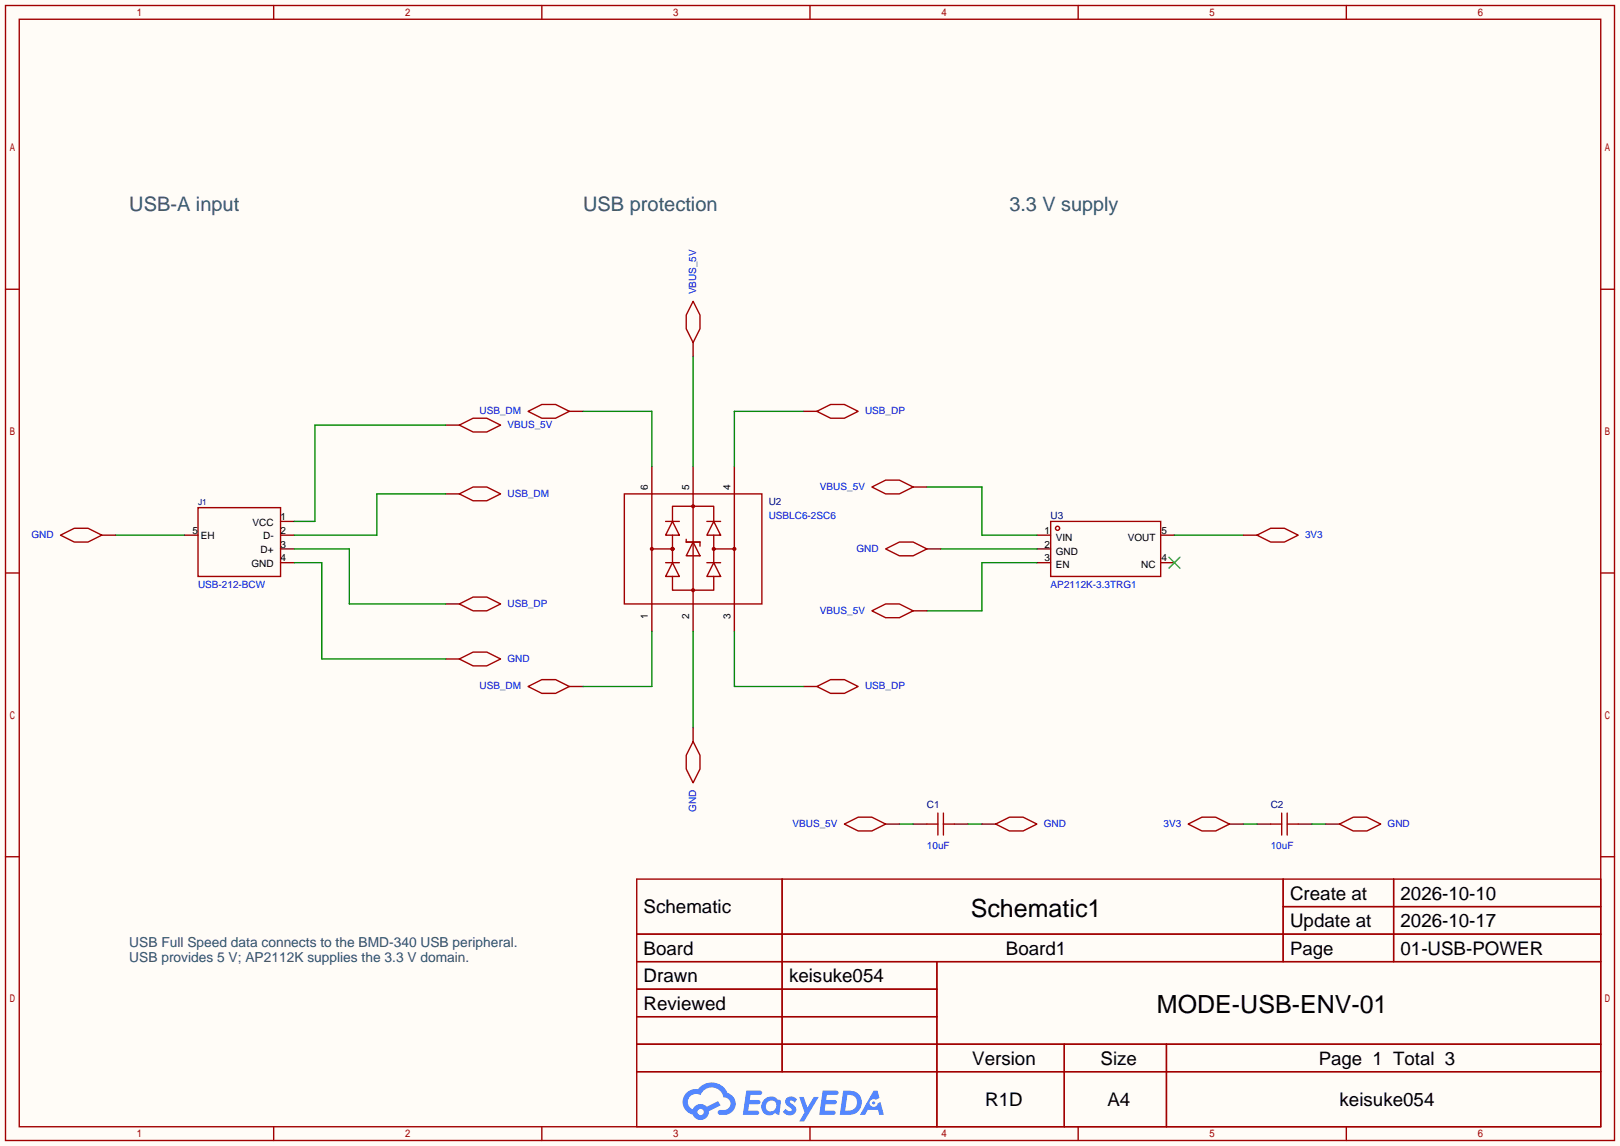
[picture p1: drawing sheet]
<svg xmlns="http://www.w3.org/2000/svg" width="299mm" height="212mm" viewBox="0 0 299 212" stroke-linecap="round" stroke-linejoin="round" font-family="sans-serif">
<path d="M0 0h299.2v211.6h-299.2z" fill="#fffcf7"/>
<g fill="none" stroke="#a10000" stroke-width=".25">
<path d="M1 1h297.2v209.6h-297.2zM3.6 3.6h292.1v204.4h-292.1zM50.5 1v2.6M100.1 1v2.6M149.6 1v2.6M199.1 1v2.6M248.7 1v2.6M1 53.4h2.6M295.7 53.4h2.5M1 105.8h2.6M295.7 105.8h2.5M1 158.2h2.6"/>
<path d="M295.7 158.2h2.5M117.6 162.3h178.1v45.7h-178.1zM117.6 172.5h178.1M117.6 177.5h178.1M144.5 162.3v35.6M173 177.5v30.5M237 162.3v15.2M237 167.4h58.7M257.4 162.3v15.2M117.6 182.6h55.4M117.6 192.8h178.1M117.6 187.7h55.4"/>
<path d="M117.6 197.9h178.1M196.6 192.8v15.2M215.4 192.8v15.2M50.5 208v2.6M100.1 208v2.6M149.6 208v2.6M199.1 208v2.6M248.7 208v2.6"/>
</g>
<g fill="#5487ff">
<path d="M145.3 202.7a1.3 1.3 0 0 1 1.9 .3l-.4 .6a.54 .54 0 0 0-.9-.2l.1 .2a1.58 1.58 0 0 1 1 1.5 1.43 1.43 0 0 1-2.4 .2l.5-.6a.64 .64 0 0 0 .5 .5 .64 .64 0 0 0 .7-.3l-.2-.2a1.6 1.6 0 0 1-1.1-1.6z"/>
<path d="M147.6 202.5h.9l.6 2 1.2-2h.9l-2.7 4.6h-.9l1-1.7z"/>
<path d="M137.8 201.4h1.7a1.31 1.31 0 0 1 1.2 .2 .4 .4 0 0 1-.3 .5l-1.8 .1-.1 .9h1.6a.4 .4 0 0 1 .4 .4 .4 .4 0 0 1-.5 .4h-1.6l-.2 1.2h.8a1.23 1.23 0 0 1 1.2 .2 .39 .39 0 0 1-.4 .5h-2.6z"/>
<path d="M151.9 201.4h1.7a1.32 1.32 0 0 1 1.2 .2 .39 .39 0 0 1-.3 .5l-1.8 .1-.1 .9h1.6a.4 .4 0 0 1 .4 .4 .4 .4 0 0 1-.4 .4h-1.7l-.2 1.2h.8a1.23 1.23 0 0 1 1.2 .1 .39 .39 0 0 1-.4 .6h-2.6z"/>
<path d="M161.3 201.4h.8l.3 1.3-.6 .4a.75 .75 0 0 0-1.1 .3 .75 .75 0 0 0 .5 1 .75 .75 0 0 0 .9-.7l.5-.2 .6 2.3h-.8l-.3-.9h-1.8l-.5 .9h-1z"/>
<path d="M155.7 201.4l-.6 4.4h1.5a2.27 2.27 0 0 0 2.6-2.2 2.27 2.27 0 0 0-2.7-2.2zM156.5 202.1a1.5 1.5 0 0 1 1.8 1.6 1.5 1.5 0 0 1-1.9 1.4h-.3z"/>
<path d="M141.2 203a1.62 1.62 0 0 0-.4 2.1 1.62 1.62 0 0 0 2 .6l.4-.2 .3 .3h.4l.3-2.4-.1-.3-.5-.1a1.58 1.58 0 0 0-2.4 0zM141.8 203.5a.99 .99 0 0 1 1.6 .3 .99 .99 0 0 1-.9 1.4 .94 .94 0 0 1-1-.6 .94 .94 0 0 1 .3-1.1z"/>
<path d="M126.8 201.8a2.37 2.37 0 0 0 1.1 4 1.54 1.54 0 0 0 1.8 1 1.54 1.54 0 0 0 1.2-1.6l2.2-1.1-.5-.8-2 1a1.57 1.57 0 0 0-2.7 .5 1.5 1.5 0 0 1-.7-2.1 1.5 1.5 0 0 1 2.2-.5 2.23 2.23 0 0 1 2.3-1.4 2.23 2.23 0 0 1 2 1.8 1.16 1.16 0 0 1 1.2 1.1 1.16 1.16 0 0 1-1.1 1.2h-.7a.47 .47 0 0 0-.5 .4 .47 .47 0 0 0 .4 .5 2.23 2.23 0 0 0 2.3-.6 2.23 2.23 0 0 0 .4-2.3 2.16 2.16 0 0 0-1.3-1.1 3.2 3.2 0 0 0-5.5-.7l-1.1 .1zM128.8 205.3a.6 .6 0 0 1 1.2 0 .6 .6 0 0 1-1.2 0z"/>
<circle cx="161.4" cy="203.6" r=".28"/>
</g>
<g fill="none" stroke="#a10000" stroke-width=".25">
<path d="M128 55.6l1.3 2.6v2.5l-1.3 2.5-1.3-2.5v-2.5zM84.8 78.5l2.6-1.3h2.5l2.6 1.3-2.6 1.3h-2.5zM97.5 75.9l2.6-1.2h2.5l2.6 1.2-2.6 1.3h-2.5zM150.9 75.9l2.5-1.2h2.6l2.5 1.2-2.5 1.3h-2.6zM11.2 98.8l2.5-1.3h2.6l2.5 1.3-2.5 1.3h-2.6zM36.6 93.7h15.2v12.7h-15.2zM84.8 91.2l2.6-1.3h2.5l2.6 1.3-2.6 1.3h-2.5zM115.3 91.2h25.4v20.3h-25.4zM120.4 91.2v20.3M122.9 96.3h2.6M124.2 96.3l1.3 2.5h-2.6zM124.2 96.3v-2.8h7.6v3"/>
<path d="M124.2 98.8v5.1M126.7 99.6v.5h2.6v.7M128 91.2v20.3M130.6 96.3h2.5M131.8 96.3l1.3 2.5h-2.5zM131.8 98.8v5.1M135.6 91.2v20.3M161 89.9l2.6-1.3h2.5l2.6 1.3-2.6 1.3h-2.5zM194.1 96.3h20.3v10.1h-20.3zM232.2 98.8l2.5-1.3h2.5l2.6 1.3-2.6 1.3h-2.5zM84.8 111.5l2.6-1.3h2.5l2.6 1.3-2.6 1.3h-2.5zM120.4 101.3h3.8"/>
<path d="M122.9 103.9h2.6M124.2 103.9l1.3 2.5h-2.6zM124.2 106.4v2.6h7.6v-2.6M128 100.1l1.3 2.5h-2.6zM130.6 103.9h2.5M131.8 103.9l1.3 2.5h-2.5zM131.8 101.3h3.8M161 112.8l2.6-1.3h2.5l2.6 1.3-2.6 1.2h-2.5zM163.6 101.3l2.5-1.2h2.6l2.5 1.2-2.5 1.3h-2.6zM84.8 121.7l2.6-1.3h2.5l2.6 1.3-2.6 1.2h-2.5zM97.5 126.7l2.6-1.2h2.5l2.6 1.2-2.6 1.3h-2.5zM128 136.9l1.3 2.5v2.6l-1.3 2.5-1.3-2.5v-2.6z"/>
<path d="M150.9 126.7l2.5-1.2h2.6l2.5 1.2-2.5 1.3h-2.6zM156 152.1l2.5-1.2h2.5l2.6 1.2-2.6 1.3h-2.5zM171.2 152.1h2M173.2 150.1v4.1M174.2 152.1h2.1M174.2 150.1v4.1M183.9 152.1l2.5-1.2h2.6l2.5 1.2-2.5 1.3h-2.6zM219.5 152.1l2.5-1.2h2.5l2.6 1.2-2.6 1.3h-2.5zM234.7 152.1h2M236.7 150.1v4.1M237.7 152.1h2.1M237.7 150.1v4.1"/>
<path d="M247.4 152.1l2.5-1.2h2.6l2.5 1.2-2.5 1.3h-2.6z"/>
<circle cx="128" cy="93.5" r=".25"/>
<circle cx="195.3" cy="97.5" r=".38"/>
<circle cx="120.4" cy="101.3" r=".25"/>
<circle cx="124.2" cy="101.3" r=".25"/>
<circle cx="128" cy="109" r=".25"/>
<circle cx="131.8" cy="101.3" r=".25"/>
<circle cx="135.6" cy="101.3" r=".25"/>
</g>
<g fill="none" stroke="#870000" stroke-width=".25">
<path d="M82.3 78.5h2.5M105.2 75.9h2.5M128 63.2v2.6M148.3 75.9h2.6M18.8 98.8h2.5M34 98.8h2.6M51.8 98.8h2.6M51.8 96.3h2.6M82.3 91.2h2.5M120.4 86.1v5.1M128 86.1v5.1M135.6 86.1v5.1"/>
<path d="M168.7 89.9h2.5M191.5 98.8h2.6M214.4 98.8h2.5M229.6 98.8h2.6M51.8 101.3h2.6M51.8 103.9h2.6M82.3 111.5h2.5M120.4 111.5v5.1M128 111.5v5.1M135.6 111.5v5.1M168.7 112.8h2.5M171.2 101.3h2.5"/>
<path d="M191.5 101.3h2.6M191.5 103.9h2.6M214.4 103.9h2.5M82.3 121.7h2.5M105.2 126.7h2.5M128 134.4v2.5M148.3 126.7h2.6M163.6 152.1h2.5M168.7 152.1h2.5M176.3 152.1h2.5M181.4 152.1h2.5M227.1 152.1h2.5"/>
<path d="M232.2 152.1h2.5M239.8 152.1h2.5M244.9 152.1h2.5"/>
</g>
<path d="M215.9 102.9l2 2M217.9 102.9l-2 2" fill="none" stroke="#3c3" stroke-width=".25"/>
<g fill="none" stroke="#008700" stroke-width=".25">
<path d="M82.3 78.5h-24.1v17.8h-3.8M107.7 75.9h12.7v10.2M128 65.8v20.3M148.3 75.9h-12.7v10.2M21.3 98.8h12.7M82.3 91.2h-12.7v7.6h-15.2M171.2 89.9h10.2v8.9h10.1M216.9 98.8h12.7M54.4 103.9h5v17.8h22.9M54.4 101.3h10.1v10.2h17.8M120.4 116.6v10.1h-12.7M128 116.6v17.8"/>
<path d="M135.6 116.6v10.1h12.7M173.7 101.3h17.8M191.5 103.9h-10.1v8.9h-10.2M166.1 152.1h2.6M178.8 152.1h2.6M229.6 152.1h2.6M242.3 152.1h2.6"/>
</g>
<g font-size="4.6">
<text x="179.3" y="169.2">Schematic1</text>
<text x="213.7" y="187">MODE-USB-ENV-01</text>
</g>
<g font-size="3.7" fill="#2b526b">
<text x="23.9" y="38.9">USB-A input</text>
<text x="107.7" y="38.9">USB protection</text>
<text x="186.4" y="38.9">3.3 V supply</text>
</g>
<g font-size="3.5">
<text x="238.3" y="166.1">Create at</text>
<text x="258.7" y="166.1">2026-10-10</text>
<text x="118.9" y="168.7">Schematic</text>
<text x="238.3" y="171.2">Update at</text>
<text x="258.7" y="171.2">2026-10-17</text>
<text x="118.9" y="176.3">Board</text>
<text x="185.8" y="176.3">Board1</text>
<text x="258.7" y="176.3">01-USB-POWER</text>
<text x="118.9" y="181.4">Drawn</text>
<text x="145.7" y="181.4">keisuke054</text>
<text x="118.9" y="186.4">Reviewed</text>
<text x="179.6" y="196.6">Version</text>
<text x="203.3" y="196.6">Size</text>
<text x="182" y="204.2">R1D</text>
<text x="204.5" y="204.2">A4</text>
<text x="247.4" y="204.2">keisuke054</text>
</g>
<g font-size="3.4">
<text x="238.3" y="176.2">Page</text>
<text x="243.6" y="196.6">Page 1 Total 3</text>
</g>
<g font-size="2.5" fill="#2b526b">
<text x="23.9" y="174.8">USB Full Speed data connects to the BMD-340 USB peripheral.</text>
<text x="23.9" y="177.6">USB provides 5 V; AP2112K supplies the 3.3 V domain.</text>
</g>
<g font-size="1.8" fill="#00f">
<text x="128.6" y="54.4" transform="rotate(-90 128.6 54.4)">VBUS_5V</text>
<text x="88.6" y="76.5">USB_DM</text>
<text x="159.8" y="76.5">USB_DP</text>
<text x="93.7" y="79">VBUS_5V</text>
<text x="93.7" y="91.7">USB_DM</text>
<text x="142" y="95.8">USBLC6-2SC6</text>
<text x="151.5" y="90.5">VBUS_5V</text>
<text x="5.8" y="99.4">GND</text>
<text x="158.2" y="101.9">GND</text>
<text x="241" y="99.4">3V3</text>
<text x="36.6" y="108.5">USB-212-BCW</text>
<text x="93.7" y="112.1">USB_DP</text>
<text x="151.5" y="113.3">VBUS_5V</text>
<text x="194.1" y="108.5">AP2112K-3.3TRG1</text>
<text x="93.7" y="122.2">GND</text>
<text x="88.6" y="127.3">USB_DM</text>
<text x="159.8" y="127.3">USB_DP</text>
<text x="128.6" y="149.9" transform="rotate(-90 128.6 149.9)">GND</text>
<text x="146.4" y="152.7">VBUS_5V</text>
<text x="192.8" y="152.7">GND</text>
<text x="214.9" y="152.7">3V3</text>
<text x="256.3" y="152.7">GND</text>
<text x="171.2" y="156.8">10uF</text>
<text x="234.7" y="156.8">10uF</text>
</g>
<g font-size="1.8">
<text x="119.7" y="90.4" transform="rotate(-90 119.7 90.4)">6</text>
<text x="127.3" y="90.4" transform="rotate(-90 127.3 90.4)">5</text>
<text x="134.9" y="90.4" transform="rotate(-90 134.9 90.4)">4</text>
<text x="35.5" y="98.6">5</text>
<text x="37.1" y="99.6">EH</text>
<text x="46.6" y="97.1">VCC</text>
<text x="48.6" y="99.6">D-</text>
<text x="51.8" y="96">1</text>
<text x="51.8" y="98.6">2</text>
<text x="51.8" y="101.1">3</text>
<text x="192.9" y="98.6">1</text>
<text x="192.9" y="101.1">2</text>
<text x="195" y="99.8">VIN</text>
<text x="208.3" y="99.8">VOUT</text>
<text x="214.5" y="98.6">5</text>
<text x="46.4" y="104.7">GND</text>
<text x="48.1" y="102.1">D+</text>
<text x="51.8" y="103.7">4</text>
<text x="192.9" y="103.7">3</text>
<text x="195" y="102.4">GND</text>
<text x="195" y="104.9">EN</text>
<text x="210.8" y="104.9">NC</text>
<text x="214.5" y="103.7">4</text>
<text x="119.7" y="114.3" transform="rotate(-90 119.7 114.3)">1</text>
<text x="127.3" y="114.3" transform="rotate(-90 127.3 114.3)">2</text>
<text x="134.9" y="114.3" transform="rotate(-90 134.9 114.3)">3</text>
</g>
<g font-size="1.8" fill="#000080">
<text x="142" y="93.3">U2</text>
<text x="194.1" y="95.8">U3</text>
<text x="171.2" y="149.1">C1</text>
<text x="234.7" y="149.1">C2</text>
</g>
<text font-size="1.6" fill="#000080" x="36.6" y="93.3">J1</text>
</svg>
